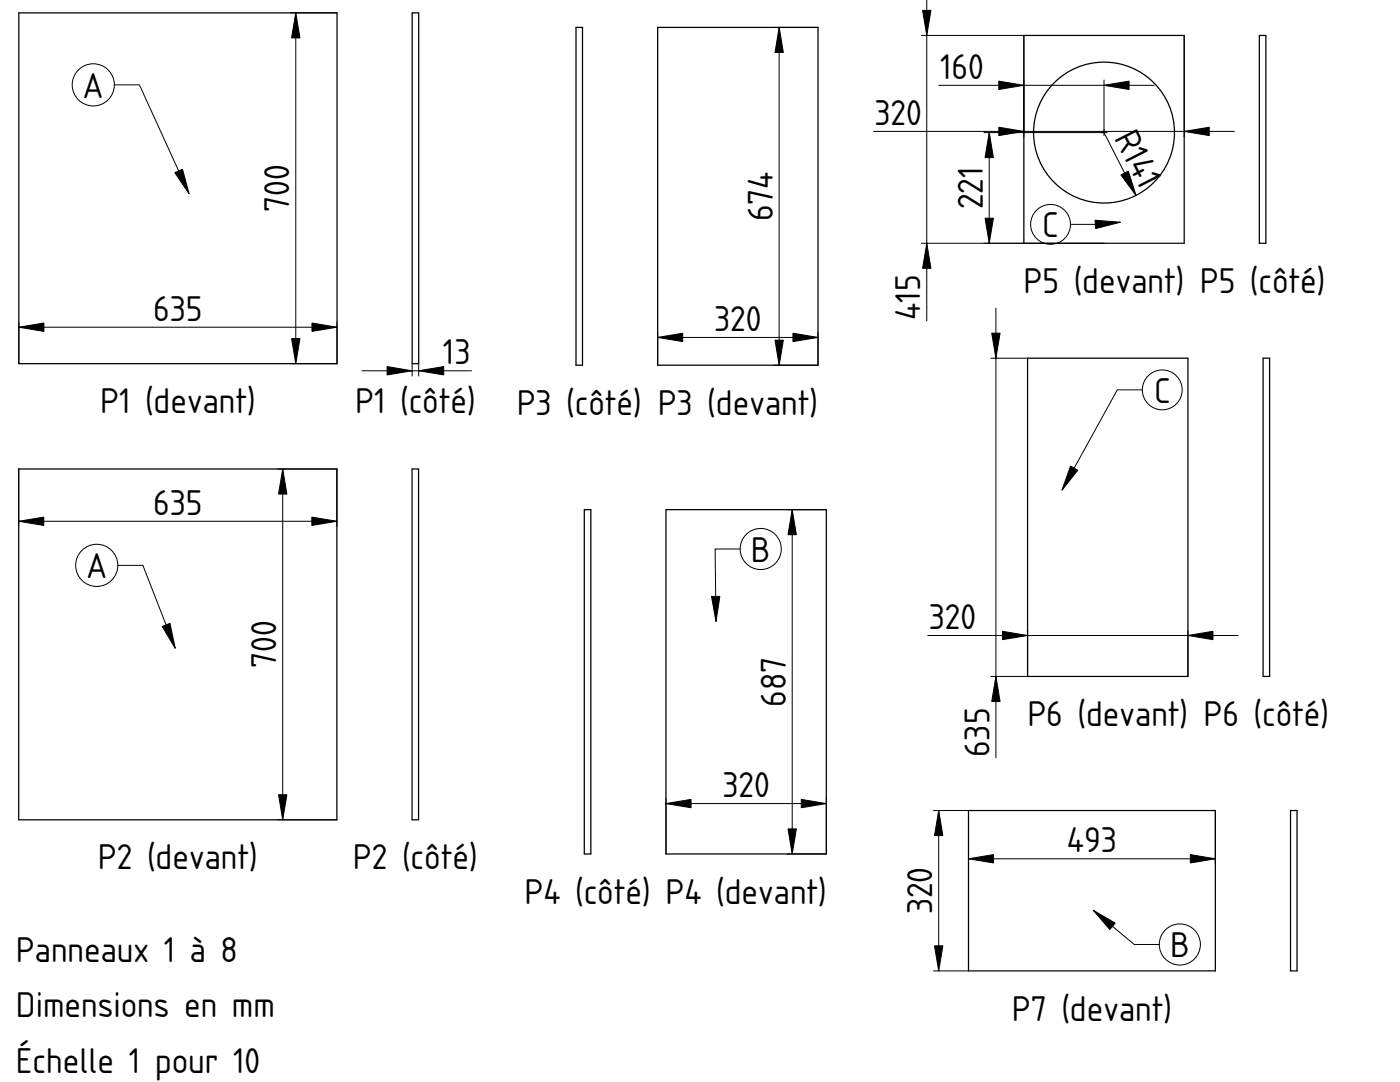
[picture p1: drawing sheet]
<svg xmlns="http://www.w3.org/2000/svg" width="279mm" height="216mm" viewBox="0 0 279 216" stroke-linecap="round" stroke-linejoin="round" font-family="sans-serif">
<g fill="none" stroke="#000" stroke-width=".25">
<path d="M3.8 2.6h63.5v70h-63.5zM82.3 2.6h1.3v70h-1.3zM115 5.5h1.3v67.4h-1.3zM131.3 5.5h32v67.4h-32zM204.3 7.1h32v41.4h-32zM251.3 7.1h1.3v41.4h-1.3zM205.1 71.5h32v63.5h-32zM252.1 71.5h1.3v63.5h-1.3zM3.7 93.6h63.5v70h-63.5zM82.2 93.6h1.3v70h-1.3zM116.6 101.7h1.3v68.7h-1.3zM132.9 101.7h32v68.7h-32z"/>
<path d="M193.3 161.7h49.3v32h-49.3zM257.6 161.7h1.3v32h-1.3z"/>
<circle cx="220.3" cy="26.5" r="14.1"/>
</g>
<g fill="none" stroke="#000" stroke-width=".2">
<path d="M185 0v64M22.8 16.9h5l9.9 21.8M58 2.6h9.3M59 2.6v70M154.5 5.5h8.8M155.5 5.5v67.4M183.9 7.1h20.4v20.2M187.4 17h42.9M220.3 16v10.5M236.3 7.1v20.2M35.5 37.6h.1M147.3 39.2h.1"/>
<path d="M174.3 26.2h72M196.4 26.5h23.9M197.4 26.5v22M220.3 27.8h.1M220.3 26.5l6.4 12.5M183.9 48.5h36.4M223.6 44.3l-5 .5h-5M3.8 65.3h63.5M3.8 64.3v8.3M67.3 64.3v8.3h-9.3M72.3 74h21.8M82.3 72.6v2.4"/>
<path d="M83.6 72.6v2.4M131.3 67.3h32M131.3 66.3v6.6M163.3 66.3v6.6h-8.8M197.7 71.5h7.4M198.8 61.5v89.7M228 77.8h-5l-11 20M3.7 93.6v11.5M55.4 93.6h11.8v11.5M56.4 93.6v70M3.7 104h63.5M23.5 112.8h5l6.5 16.5"/>
<path d="M147.7 109.5h-5l.2 14.5M157.1 101.7h7.8M158.1 101.7v68.7M221.1 103.2h.1M35.5 128.6h.1M148.9 136h.1M185.2 126.8h61.9M205.1 125.8v9.2h-7.4M237.1 125.8v9.2M132.9 159.3v11.1M164.9 159.3v11.1h-7.8M55.4 163.6h11.8"/>
<path d="M132.9 160.3h32M186.3 161.7h7v10.7M187.3 161.7v32M193.3 171.4h49.3M217.9 177.7h.1M242.6 161.7v10.7M186.3 193.7h7M218.2 181.6l8.2 6.9h5"/>
<circle cx="18.6" cy="16.9" r="4.2"/>
<circle cx="209.7" cy="44.8" r="4"/>
<circle cx="232" cy="77.8" r="4"/>
<circle cx="19.3" cy="112.8" r="4.2"/>
<circle cx="151.8" cy="109.5" r="4.1"/>
<circle cx="235.5" cy="188.5" r="4.1"/>
</g>
<g fill="#000" stroke="#000" stroke-width=".2">
<path d="M59 2.6l.9 5h-1.7zM155.5 5.5l.8 5h-1.6zM184.1 2.1h1.7l-.8 5zM199.3 16.2l5 .8-5 .9zM220.3 17l5-.8v1.7zM34.9 34.5l1.5-.7 1.3 4.9zM197.4 26.5l.9 5h-1.7zM199.3 25.4l5 .8-5 .9zM223.7 34.9l1.5-.7 1.5 4.8zM236.3 26.2l5-.8v1.7zM185 48.5l.8 5h-1.7zM196.6 43.5h1.7l-.9 5z"/>
<path d="M218.5 43.9l5.1 .4-4.9 1.3zM3.8 65.3l5-.8v1.6zM58.2 67.6h1.7l-.9 5zM62.3 64.5l5 .8-5 .8zM77.3 73.1l5 .9-5 .8zM83.6 74l5-.9v1.7zM131.3 67.3l5-.8v1.7zM154.7 67.9h1.6l-.8 5zM158.3 66.5l5 .8-5 .9zM197.9 66.5h1.7l-.8 5zM56.4 93.6l.9 5h-1.7zM213.6 93l1.5 .8-3.1 4z"/>
<path d="M3.7 104l5-.8v1.6zM62.2 103.2l5 .8-5 .8zM158.1 101.7l.8 5h-1.6zM32.4 125l1.5-.6 1.1 4.9zM142 119h1.7l-.8 5zM198.8 135l.8 5h-1.7zM200.1 126l5 .8-5 .8zM237.1 126.8l5-.8v1.6zM55.6 158.6h1.7l-.9 5zM132.9 160.3l5-.8v1.7zM157.3 165.4h1.6l-.8 5zM159.9 159.5l5 .8-5 .9z"/>
<path d="M187.3 161.7l.9 5h-1.7zM193.3 171.4l5-.9v1.7zM237.6 170.5l5 .9-5 .8zM186.5 188.7h1.7l-.9 5zM218.2 181.6l4.4 2.6-1.1 1.3z"/>
<path d="M220.3 25.8v1.3zM219.7 26.5h1.3z" fill-rule="evenodd"/>
</g>
<g font-size="6.7">
<text x="187.6" y="15.7">160</text>
<text x="16.6" y="19.5">A</text>
<text x="174.5" y="24.9">320</text>
<text x="222.3" y="27.5" transform="rotate(63 222.3 27.5)">R141</text>
<text x="196.1" y="41.8" transform="rotate(-90 196.1 41.8)">221</text>
<text x="57.7" y="42.3" transform="rotate(-90 57.7 42.3)">700</text>
<text x="154.2" y="44.1" transform="rotate(-90 154.2 44.1)">674</text>
<text x="208" y="47.4">C</text>
<text x="204.3" y="58.4">P5 (devant) P5 (côté)</text>
<text x="30.6" y="64">635</text>
<text x="183.7" y="63.9" transform="rotate(-90 183.7 63.9)">415</text>
<text x="142.5" y="66">320</text>
<text x="88.4" y="72.7">13</text>
<text x="20" y="82.5">P1 (devant)</text>
<text x="70.9" y="82.5">P1 (côté)</text>
<text x="103.1" y="82.8">P3 (côté) P3 (devant)</text>
<text x="230.3" y="80.4">C</text>
<text x="30.6" y="102.7">635</text>
<text x="149.9" y="112.1">B</text>
<text x="17.3" y="115.4">A</text>
<text x="185.3" y="125.5">320</text>
<text x="55.1" y="133.3" transform="rotate(-90 55.1 133.3)">700</text>
<text x="156.8" y="141" transform="rotate(-90 156.8 141)">687</text>
<text x="205" y="144.9">P6 (devant) P6 (côté)</text>
<text x="197.5" y="151.1" transform="rotate(-90 197.5 151.1)">635</text>
<text x="144.2" y="159.1">320</text>
<text x="19.5" y="173.5">P2 (devant)</text>
<text x="70.4" y="173.5">P2 (côté)</text>
<text x="212.9" y="170.1">493</text>
<text x="104.7" y="180.3">P4 (côté) P4 (devant)</text>
<text x="186.1" y="182.5" transform="rotate(-90 186.1 182.5)">320</text>
<text x="3.2" y="191.9">Panneaux 1 à 8</text>
<text x="233.5" y="191">B</text>
<text x="3.2" y="203">Dimensions en mm</text>
<text x="201.9" y="203.6">P7 (devant)</text>
<text x="3.2" y="214.1">Échelle 1 pour 10</text>
</g>
</svg>
